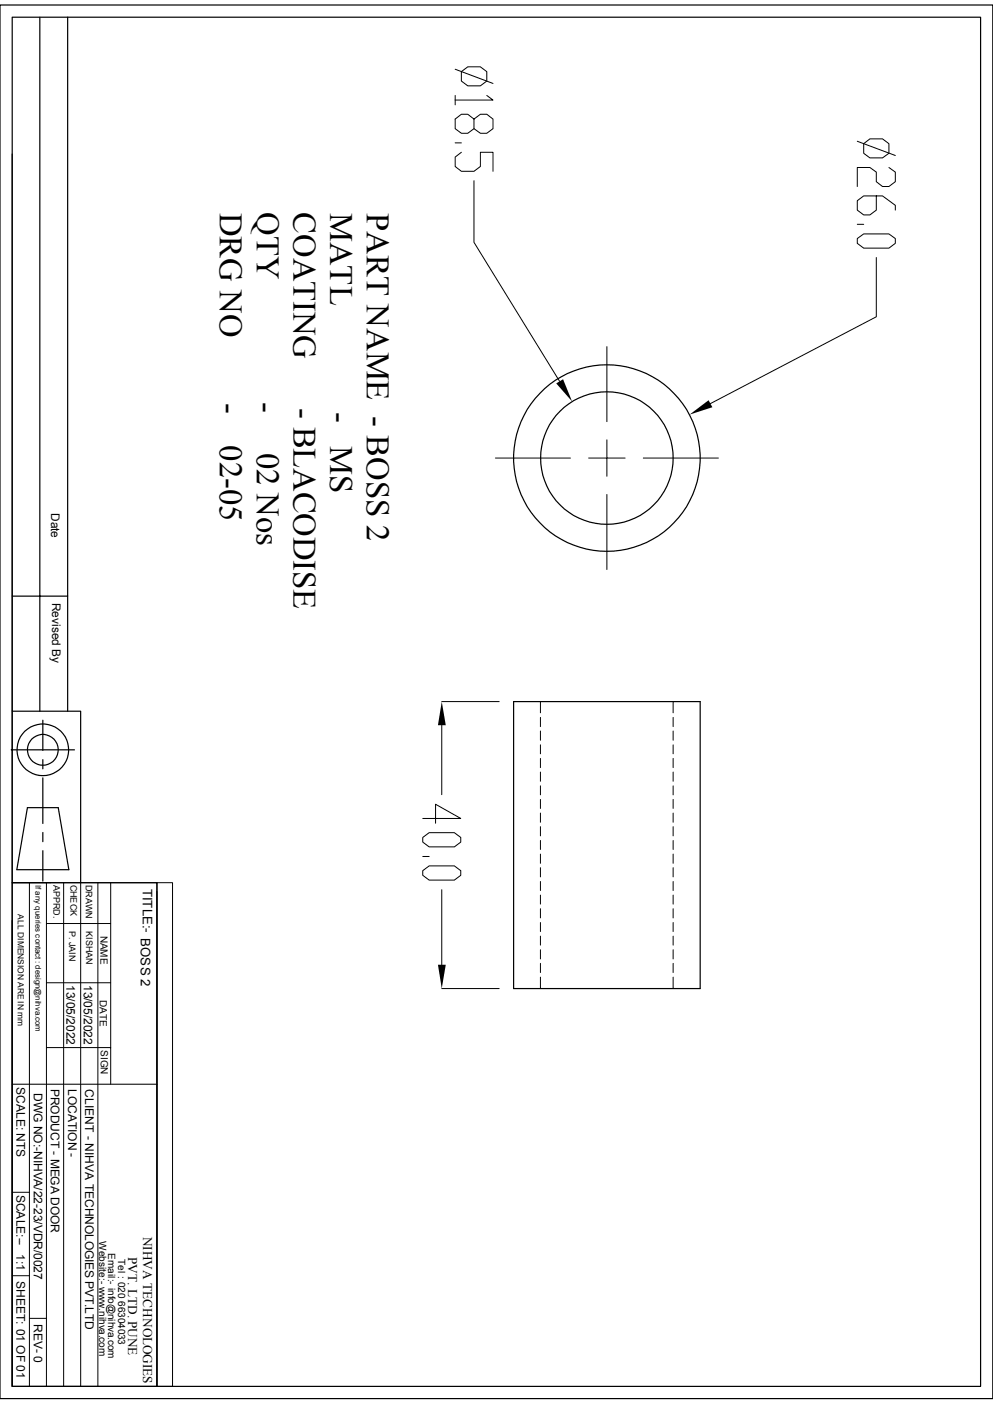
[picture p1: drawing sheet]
<svg xmlns="http://www.w3.org/2000/svg" width="210mm" height="297mm" viewBox="0 0 210 297" stroke-linecap="round" stroke-linejoin="round" font-family="sans-serif">
<g fill="none" stroke="#000" stroke-width=".25">
<path d="M0 1.1h210v294.8h-210zM2.6 3.6h204.8v289.7h-204.8zM8.4 3.6v146.9M14.3 3.6v146.9M2.6 32.6v117.9h14.5v36.2M2.6 126.1h11.7M2.4 158.6h13.3M2.6 150.5v36.2M9.1 152.4v6.4M108.6 148.4h39.5v60.7h-39.5zM5.8 170.9h6.5l2.3 13.1h-11zM9.1 180v6.4"/>
<path d="M9.1 160.7v1.9M9.1 164.5v9.7M9.1 176.1v2M2.6 186.7h30.6v106.6h-30.6zM2.6 194.8v98.5"/>
<circle cx="128.3" cy="96.9" r="19.7"/>
<circle cx="128.4" cy="96.9" r="14"/>
<circle cx="9.1" cy="158.6" r="5.5"/>
<circle cx="9.1" cy="158.6" r="3.3"/>
</g>
<g fill="none" stroke="#000" stroke-width=".21">
<path d="M96.3 14.6l8 3.1M97.6 15.2l1.3-1.1h2.7l1.4 1.1v1.9l-1.4 1.1h-2.7l-1.3-1.1zM96.3 20.2v2M96.3 30.2h1.3M97.6 32.2l-1.3 1v2l1.3 1h2.6l1.4-1v-3h2.7v4M100.2 38.2v13.1l18.2 29.4M100.2 25.2l1.4-1h1.4l1.3 1v2l-1.3 1h-1.4l-1.4-1v-2l-1.3-1h-1.3l-1.3 1v2l1.3 1h1.3l1.3-1M103 20.2l1.3 1h-8M181.3 29.9l8.1 3M182.7 30.4l1.3-1h2.6l1.4 1v2l-1.4 1h-2.6l-1.3-1zM188 35.4l1.4 1v2l-1.4 1.1h-1.4l-1.3-1.1v-2l-1.3-1h-2.7v4.1M181.3 50.5l1.4-1h5.3l1.4 1v1l-1.4 1h-5.3l-1.4-1z"/>
<path d="M181.3 47.5h1.4M185.3 54.5v12.5l-35.1 18.4M185.3 41.4v3l-1.3 1.1h-1.3l-1.4-1.1v-1.9l1.4-1.1h3.9l2.8 2v1M128.4 73.3v15.9M104.8 96.9h15.8M124.5 96.9h3.9v3.9M128.4 93v3.9h3.8M136.1 96.9h15.8M128.4 104.6v15.9M93.4 148.4h12.2M93.4 153.4v14.7M114.3 148.4v2.4"/>
<path d="M114.3 151.8v1.9M114.3 154.6v2M114.3 157.6v1.9M142.4 151.8v1.9M142.4 154.6v2M142.4 157.6v1.9M142.4 148.4v2.4M89.4 177.2l1.4-1.1h5.3l1.4 1.1v.9l-1.4 1.1h-5.3l-1.4-1.1zM89.4 173.1h8.1l-5.4-3v4.1M114.3 160.4v2M114.3 163.3v2M114.3 166.2v1.9"/>
<path d="M114.3 169.1v1.9M114.3 172v1.9M114.3 174.9v1.9M114.3 177.8v1.9M142.4 160.4v2M142.4 163.3v2M142.4 166.2v1.9M142.4 169.1v1.9M142.4 172v1.9M142.4 174.9v1.9M142.4 177.8v1.9M2.6 186.7h30.6"/>
<path d="M6.2 186.7v106.6M9.8 195.4h13.6M9.8 186.7v106.6M13.5 186.7v106.6M17.1 186.7v106.6M20.7 186.7v106.6M23.4 186.7v42.7M33.2 186.7h3.3v106.6h-3.3zM33.2 188.6v104.7M89.4 184.2l1.4-1h5.3l1.4 1v1l-1.4 1h-5.3l-1.4-1zM89.4 181.2h1.4M93.4 188.2v15.9"/>
<path d="M114.3 180.7v1.9M114.3 183.6v1.9M114.3 186.5v1.9M114.3 189.4v1.9M114.3 192.2v2M114.3 195.2v1.9M114.3 198v1.9M142.4 180.7v1.9M142.4 183.6v1.9M142.4 186.5v1.9M142.4 189.4v1.9M142.4 192.2v2"/>
<path d="M142.4 195.2v1.9M142.4 198v1.9M9.8 207.9h13.6M93.4 209.1h12.2M114.3 200.9v2M114.3 203.8v1.9M114.3 206.7v2.4M142.4 200.9v2M142.4 203.8v1.9M142.4 206.7v2.4M2.6 229.4h30.6M9.8 221.6h13.6"/>
<path d="M2.6 252.2h3.6M2.6 269.9h3.6M6.2 278.9h3.6"/>
</g>
<path d="M117.6 81.1l1.5-.9 1.9 4.7zM145.8 87.7l4.1-3 .8 1.4zM93.4 148.4l.9 5h-1.7zM92.6 204.1h1.7l-.9 5z" fill="#000"/>
<g font-size="6.9">
<text x="46.5" y="45" transform="rotate(90 46.5 45)">DRG NO</text>
<text x="54.3" y="44.9" transform="rotate(90 54.3 44.9)">QTY</text>
<text x="62.1" y="44.9" transform="rotate(90 62.1 44.9)">COATING</text>
<text x="69.8" y="45" transform="rotate(90 69.8 45)">MATL</text>
<text x="77.6" y="45" transform="rotate(90 77.6 45)">PART NAME - BOSS 2</text>
<text x="46.5" y="85.2" transform="rotate(90 46.5 85.2)">-</text>
<text x="54.3" y="85.1" transform="rotate(90 54.3 85.1)">-</text>
<text x="62.1" y="86.2" transform="rotate(90 62.1 86.2)">- BLACODISE</text>
<text x="69.8" y="87.1" transform="rotate(90 69.8 87.1)">-</text>
<text x="46.5" y="94.2" transform="rotate(90 46.5 94.2)">02-05</text>
<text x="54.3" y="95.8" transform="rotate(90 54.3 95.8)">02 Nos</text>
<text x="69.8" y="94.4" transform="rotate(90 69.8 94.4)">MS</text>
</g>
<g font-size="2.8">
<text x="30.2" y="188" transform="rotate(90 30.2 188)">TITLE:- BOSS 2</text>
<text x="30.3" y="261.6" transform="rotate(90 30.3 261.6)">NIHVA TECHNOLOGIES</text>
<text x="27.1" y="265.9" transform="rotate(90 27.1 265.9)">PVT. LTD. PUNE</text>
</g>
<g font-size="2.5">
<text x="10.8" y="108.5" transform="rotate(90 10.8 108.5)">Date</text>
<text x="11" y="127.5" transform="rotate(90 11 127.5)">Revised By</text>
<text x="14.1" y="208.4" transform="rotate(90 14.1 208.4)">13/05/2022</text>
<text x="17.7" y="208.3" transform="rotate(90 17.7 208.3)">13/05/2022</text>
<text x="3.5" y="230" transform="rotate(90 3.5 230)">SCALE: NTS</text>
<text x="7.2" y="231.2" transform="rotate(90 7.2 231.2)">DWG NO:-NIHVA/22-23/VDR/0027</text>
<text x="10.8" y="230.3" transform="rotate(90 10.8 230.3)">PRODUCT - MEGA DOOR</text>
<text x="14.4" y="230.3" transform="rotate(90 14.4 230.3)">LOCATION -</text>
<text x="18" y="230.4" transform="rotate(90 18 230.4)">CLIENT - NIHVA TECHNOLOGIES PVT.LTD</text>
<text x="3.5" y="252.7" transform="rotate(90 3.5 252.7)">SCALE:--</text>
<text x="3.5" y="265.3" transform="rotate(90 3.5 265.3)">1:1</text>
<text x="3.5" y="271" transform="rotate(90 3.5 271)">SHEET: 01 OF 01</text>
<text x="7.2" y="280" transform="rotate(90 7.2 280)">REV- 0</text>
</g>
<g font-size="2.1">
<text x="21.3" y="197.9" transform="rotate(90 21.3 197.9)">NAME</text>
<text x="21.1" y="211.5" transform="rotate(90 21.1 211.5)">DATE</text>
<text x="21.3" y="222.1" transform="rotate(90 21.3 222.1)">SIGN</text>
<text x="21" y="262.6" transform="rotate(90 21 262.6)">Website:- www.nihva.com</text>
<text x="22.9" y="265" transform="rotate(90 22.9 265)">Email:- info@nihva.com</text>
<text x="25" y="266.3" transform="rotate(90 25 266.3)">Tel : 020 66304033</text>
</g>
<g font-size="1.9">
<text x="11.3" y="187.2" transform="rotate(90 11.3 187.2)">APPRD.</text>
<text x="14.9" y="187.1" transform="rotate(90 14.9 187.1)">CHECK</text>
<text x="18.1" y="187.2" transform="rotate(90 18.1 187.2)">DRAWN</text>
<text x="14.6" y="196.9" transform="rotate(90 14.6 196.9)">P. JAIN</text>
<text x="18.2" y="197" transform="rotate(90 18.2 197)">KISHAN</text>
</g>
<text font-size="1.8" x="3.8" y="193.4" transform="rotate(90 3.8 193.4)">ALL DIMENSION ARE IN mm</text>
<text font-size="1.7" x="7.5" y="187.2" transform="rotate(90 7.5 187.2)">If any queries contact : design@nihva.com</text>
</svg>
